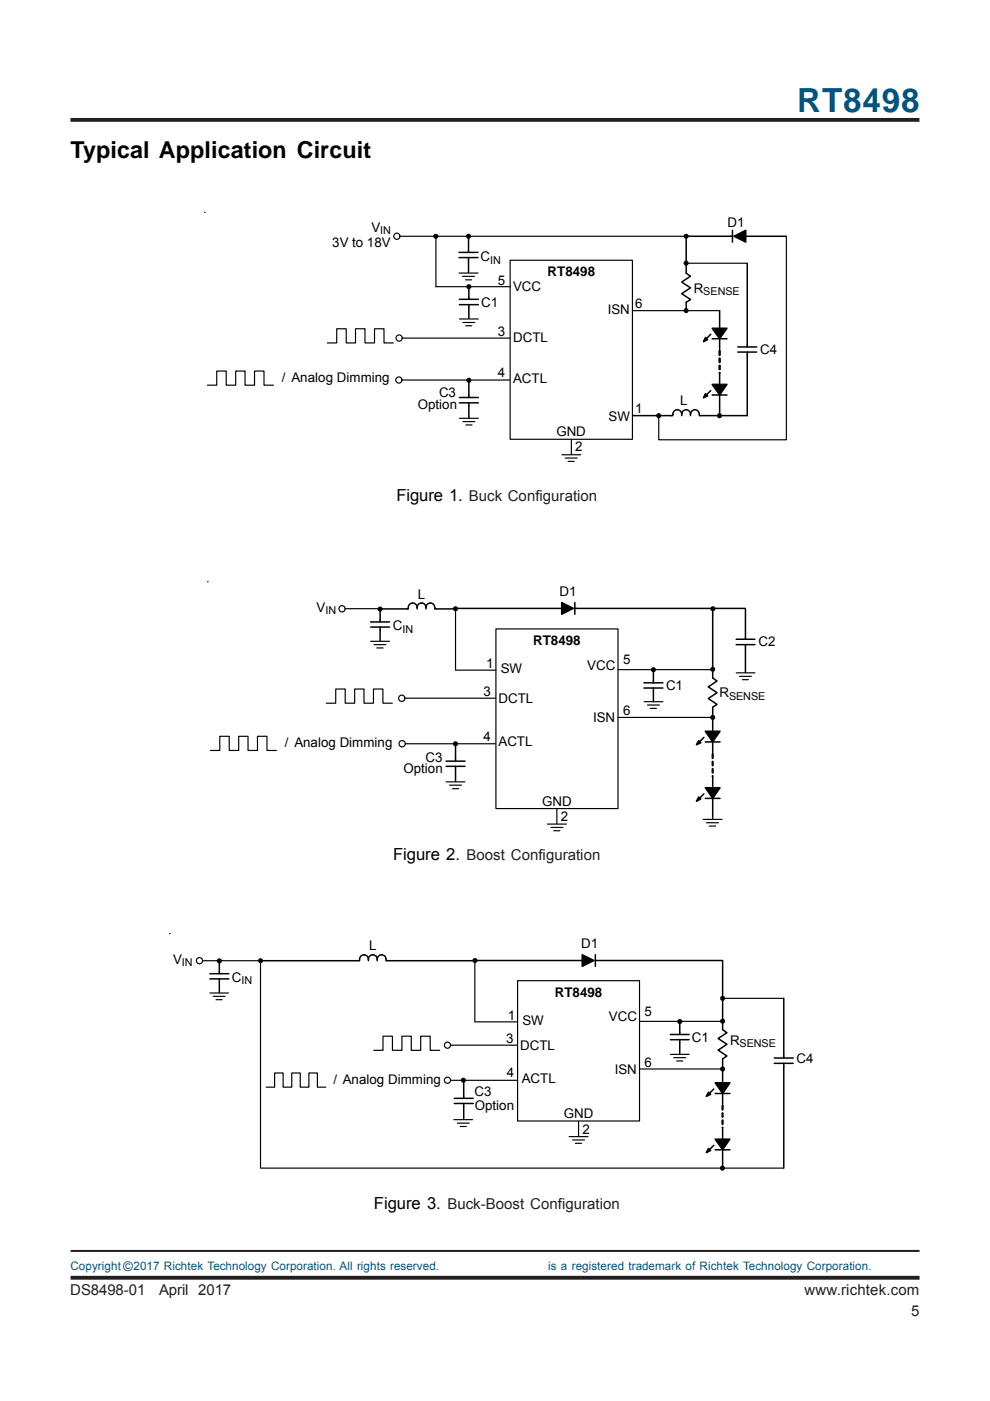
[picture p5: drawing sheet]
<svg xmlns="http://www.w3.org/2000/svg" width="210mm" height="297mm" viewBox="0 0 210 297" stroke-linecap="round" stroke-linejoin="round" font-family="sans-serif">
<path d="M14.9 25.4h180M15 270.9h180" fill="none" stroke="#231f20" stroke-width=".81" stroke-linecap="butt"/>
<path d="M15 265.2h180" fill="none" stroke="#231f20" stroke-width=".42"/>
<g fill="none" stroke="#000" stroke-width=".25">
<path d="M84.8 50.1h60.5M92.4 50.1v10.7h15.8M97.3 57.9h4M98.1 58.6h2.5M98.7 59.3h1.3M108.2 55.2h25.9v37.9h-25.9zM145.5 55.8h13M166.7 50.2v43h-27v-5.1M69.4 72.7h2v-3h2v3h2v-3h2v3h2v-3h2v3h2M85.3 71.7h22.8M97.4 67.6h4M98.1 68.4h2.6"/>
<path d="M98.7 69.1h1.3M134.1 65.9h18.5M44 81.7h2v-3h2v3h2v-3h2v3h2v-3h2v3h2M85.2 80.6h22.9M97.4 88.7h4M98.1 89.4h2.6M98.8 90.1h1.3M119.1 96.4h4M119.8 97.1h2.6M120.4 97.8h1.3M121.1 93.2v3.1M73.2 129.1h7.4"/>
<path d="M78.6 136h4M79.3 136.7h2.5M79.9 137.4h1.3M96.6 129.1v13M105.1 133.3h25.9v38.1h-25.9zM44.6 159.1h2v-3h2v3h2v-3h2v3h2v-3h2v3h2M69.2 149.1h2v-3h2v3h2v-3h2v3h2v-3h2v3h2M85.8 148h19.2M85.9 157.7h19.1M96.7 142.1h8.4M131 152.1h20M131 142h20.1"/>
<path d="M136.6 148.8h3.9M137.3 149.5h2.5M137.9 150.2h1.3M156.1 142.7h4M156.8 143.4h2.5M157.4 144.1h1.3M94.6 165.8h4M95.3 166.5h2.6M95.9 167.2h1.4M116.1 174.7h4M116.8 175.4h2.5M117.4 176.1h1.3"/>
<path d="M118.1 171.5v3.1M149.1 173.7h4M149.8 174.4h2.5M150.4 175.1h1.3M42.9 203.7h12.4M44.5 210.5h4M45.2 211.2h2.5M45.8 212h1.3M55.2 203.7v44h110.9M100.7 203.6v13.1M100.7 216.7h9M109.7 207.9h25.9v29.8h-25.9z"/>
<path d="M135.6 216.5h17.6M153.4 211.7h12.7M56.4 230.5h1.8v-3h1.8v3h1.9v-3h1.8v3h1.8v-3h1.8v3h1.8M79.2 222.7h2v-3h2v3h2v-3h2v3h2v-3h2v3h2M95.5 221.6h14.1M95.5 229h14.2M96.2 237.4h4M97 238.1h2.5M97.6 238.8h1.3M122.7 237.8v3.1M135.6 226.6h17.6M142.1 223.5h4"/>
<path d="M142.9 224.2h2.5M143.5 225h1.3M120.7 241h4M121.4 241.7h2.5M122 242.4h1.3"/>
<circle cx="84.1" cy="50.1" r=".67"/>
<circle cx="84.6" cy="71.7" r=".66"/>
<circle cx="84.6" cy="80.6" r=".66"/>
<circle cx="72.5" cy="129.1" r=".67"/>
<circle cx="85.2" cy="148" r=".67"/>
<circle cx="85.3" cy="157.7" r=".68"/>
<circle cx="42.3" cy="203.7" r=".66"/>
<circle cx="94.9" cy="229" r=".66"/>
<circle cx="94.9" cy="221.6" r=".65"/>
</g>
<g fill="none" stroke="#000" stroke-width=".32">
<path d="M97.3 54.6h4M97.3 53.5h4M99.3 49.9v3.6M99.3 54.6v3.2M145.5 50.2v7.7l.9 .7-1.9 1.2 1.9 1.2-1.9 1.3 1.9 1.2-.9 .6v1.8M145.7 50.1h9.6M155.3 48.8v2.5M155.6 50.1l2.5-1.3v2.5zM158.1 50.1h8.6M158.4 55.9v17.7M97.4 64.6h4M97.4 63.5h4"/>
<path d="M99.4 60.8v2.7M99.4 64.6v2.9M149.6 71.5l.4 .5-.8 .5zM150.7 70.9l-1.3 1.3M151 69.6h3.1l-1.5 2.2zM151 71.8h3.1M152.6 79.3v2.2M152.6 65.9v3.7M152.6 71.8v2.8M156.4 74.6h4M156.4 73.6h4M158.4 74.6v13.5"/>
<path d="M97.4 85.4h4M97.4 84.3h4M99.4 80.6v3.7M99.4 85.4v3.2M144.5 87.8a.96 .96 0 0 0-1.1-.9 .96 .96 0 0 0-.7 1.2h-8.5M144.5 87.8a.93 .93 0 0 1 1-.9 .93 .93 0 0 1 .9 .9M144.5 87.8v.3M146.4 87.8a.96 .96 0 0 1 1.1-.9 .96 .96 0 0 1 .8 1.2h10.1M146.4 87.8v.3M149.6 83.5l.4 .4-.8 .5zM150.7 82.8l-1.3 1.3M151 83.7h3.1"/>
<path d="M151 81.5h3.1l-1.5 2.2zM152.6 83.7v4.5M78.6 133h4M78.6 131.9h4M80.6 129.2v2.7M80.6 133v2.9M88.4 128.8a.95 .95 0 0 0-1.1-.9 .95 .95 0 0 0-.7 1.2h-6M88.4 128.8v.3M90.3 128.8a.96 .96 0 0 1 1.1-.9 .96 .96 0 0 1 .8 1.2h4.4M90.3 128.8a.93 .93 0 0 0-.9-.9 .93 .93 0 0 0-1 .9M90.3 128.8v.3M96.6 129h22.5"/>
<path d="M119.1 127.8l2.5 1.2-2.5 1.2zM121.9 127.8v2.4M121.9 129h36.1M151.1 129.1v14.6l.9 .7-1.8 1.2 1.8 1.3-1.8 1.2 1.8 1.2-.9 .6v2.1M156.1 136.7h4M156.1 135.5h4M158.1 129.1v6.4M158.1 136.7v5.9M96.6 157.7v3.7M136.5 145.9h4M136.5 144.8h4M138.5 142.1v2.7"/>
<path d="M138.5 145.9v2.9M148.1 157l.5 .5-.9 .4zM149.2 156.4l-1.3 1.3M149.5 157.3h3.2M149.5 155h3.2l-1.6 2.3zM151.1 152.1v2.9M151.1 157.3v2.7M94.6 162.5h4M94.6 161.4h4M96.6 162.5v3.2M148.1 169l.5 .4-.9 .5zM149.2 168.3l-1.3 1.4"/>
<path d="M149.5 169.3h3.2M149.5 167h3.2l-1.6 2.3zM151.1 164.8v2.2M151.1 169.3v4.4M44.5 207.5h4M44.5 206.4h4M46.5 203.8v2.6M46.5 207.5v2.9M78.1 203.4a.96 .96 0 0 0-1.1-.9 .96 .96 0 0 0-.8 1.2h-21M78.1 203.4v.3M80 203.4a.96 .96 0 0 1 1.1-.9 .96 .96 0 0 1 .7 1.2h19M80 203.4a.93 .93 0 0 0-1-1 .93 .93 0 0 0-.9 1"/>
<path d="M80 203.4v.3M100.9 203.6h22.5M123.4 202.4l2.5 1.2-2.5 1.3zM126.2 202.4v2.5M126.2 203.6h27M142.1 219.3h4M144.1 216.7v2.6M153.2 203.6v14.7l.9 .7-1.8 1.2 1.8 1.2-1.8 1.3 1.8 1.2-.9 .6v2M166.2 211.7v12.6M96.3 234h4M96.3 232.9h4M98.3 229.2v3.7"/>
<path d="M98.3 234v3.2M142.1 220.4h4M144.1 220.4v2.9M150.2 231.6l.5 .4-.9 .4zM151.3 230.9l-1.3 1.3M151.6 229.6h3.2l-1.6 2.2zM151.6 231.8h3.2M153.2 226.6v3M153.2 231.8v2.8M153.2 239.3v2.2M164.2 225.4h4M164.2 224.3h4"/>
<path d="M166.2 225.4v22.3M150.2 243.5l.5 .4-.9 .5zM151.3 242.8l-1.3 1.4M151.6 241.5h3.2l-1.6 2.3zM151.6 243.8h3.2M153.2 243.8v3.9"/>
</g>
<g fill="none" stroke="#000" stroke-width=".21">
<path d="M43.3 45h.1M92.4 50.1v.4M99.3 50.1v.4M145.5 50.1v.4M145.5 55.8v.4M99.4 60.8v.4M145.5 65.9v.4M99.4 80.6v.4M139.7 88.1v.4M152.5 88.1v.4M44 123.4h.1M80.6 129.1v.4"/>
<path d="M96.6 129.1v.4M151.2 129.1v.4M96.6 157.7v.4M138.5 142v.4M151.1 141.9v.4M151.1 152.1v.4M35.9 198h.1M46.5 203.7v.4M55.2 203.7v.4M100.7 203.6v.5M144.1 216.6v.4M153.2 211.7v.4"/>
<path d="M153.2 216.5v.4M98.3 229v.4M153.2 226.6v.5M153.2 247.7v.4"/>
</g>
<g fill="#000">
<path d="M155.6 50.1l2.5-1.3v2.5zM149.6 71.5l.4 .5-.8 .5zM151 69.6h3.1l-1.5 2.2zM149.6 83.5l.4 .4-.8 .5zM151 81.5h3.1l-1.5 2.2zM119.1 127.8l2.5 1.2-2.5 1.2zM148.1 157l.5 .5-.9 .4zM149.5 155h3.2l-1.6 2.3zM148.1 169l.5 .4-.9 .5zM149.5 167h3.2l-1.6 2.3zM123.4 202.4l2.5 1.2-2.5 1.3zM150.2 231.6l.5 .4-.9 .4z"/>
<path d="M151.6 229.6h3.2l-1.6 2.2zM150.2 243.5l.5 .4-.9 .5zM151.6 241.5h3.2l-1.6 2.3z"/>
<circle cx="92.4" cy="50.1" r=".54"/>
<circle cx="99.3" cy="50.1" r=".54"/>
<circle cx="145.5" cy="55.8" r=".54"/>
<circle cx="145.5" cy="50.1" r=".54"/>
<circle cx="99.4" cy="60.8" r=".54"/>
<circle cx="145.5" cy="65.9" r=".54"/>
<circle cx="99.4" cy="80.6" r=".54"/>
<circle cx="139.7" cy="88.1" r=".54"/>
<circle cx="152.6" cy="88.1" r=".54"/>
<circle cx="80.6" cy="129.1" r=".54"/>
<circle cx="96.6" cy="129.1" r=".55"/>
<circle cx="151.1" cy="129.1" r=".54"/>
<circle cx="96.6" cy="157.7" r=".54"/>
<circle cx="138.6" cy="142" r=".55"/>
<circle cx="151.1" cy="152.1" r=".55"/>
<circle cx="151.1" cy="141.9" r=".54"/>
<circle cx="46.5" cy="203.7" r=".54"/>
<circle cx="55.2" cy="203.7" r=".54"/>
<circle cx="100.7" cy="203.7" r=".55"/>
<circle cx="144.1" cy="216.6" r=".55"/>
<circle cx="153.2" cy="211.7" r=".54"/>
<circle cx="153.2" cy="216.5" r=".54"/>
<circle cx="98.3" cy="229" r=".54"/>
<circle cx="153.2" cy="226.7" r=".55"/>
<circle cx="153.2" cy="247.7" r=".54"/>
</g>
<g fill="#000" stroke="#000" stroke-width=".21">
<path d="M152.5 74.4l.2 .1v.8l-.1 .1-.2-.1zM152.5 75.9l.2 .1v.8l-.1 .1-.2-.1zM152.5 77.4l.2 .1v.8l-.1 .1-.2-.1zM152.4 79.1a.15 .15 0 0 1 .3 0 .15 .15 0 0 1-.3 0z"/>
<path d="M151 159.9l.2 .1-.1 .8-.1-.1zM151 161.4l.2 .1-.1 .9-.1-.1zM151 162.9l.2 .1-.1 .9-.1-.1zM151 164.5h.2v.2h-.2z"/>
<path d="M153.1 234.4l.2 .1-.1 .9-.1-.1zM153.1 235.9l.2 .1-.1 .9-.1-.1zM153.1 237.5l.2 .1-.1 .8-.1-.1zM153.1 239h.2l-.1 .2z"/>
</g>
<text font-size="7.1" fill="#00547d" x="169" y="23.7">RT8498</text>
<text font-size="4.9" x="14.9" y="33.5">Typical Application Circuit</text>
<g font-size="3.5">
<text x="84.1" y="106.3">Figure 1. Buck Configuration</text>
<text x="83.4" y="182.2">Figure 2. Boost Configuration</text>
<text x="79.3" y="256.2">Figure 3. Buck-Boost Configuration</text>
</g>
<g font-size="3.2" fill="#231f20">
<text x="14.9" y="274.5">DS8498-01</text>
<text x="33.7" y="274.5">April 2017</text>
<text x="170.6" y="274.5">www.richtek.com</text>
<text x="193.2" y="279">5</text>
</g>
<g font-size="2.8">
<text x="70.4" y="52.5">3V to 18V</text>
<text x="78.8" y="49.1">V</text>
<text x="154.3" y="48.1">D1</text>
<text x="101.9" y="55.4">C</text>
<text x="116.1" y="58.5">RT8498</text>
<text x="102" y="65.1">C1</text>
<text x="105.6" y="60.4">5</text>
<text x="108.8" y="61.6">VCC</text>
<text x="134.7" y="65.4">6</text>
<text x="147.1" y="62.1">R</text>
<text x="105.6" y="71.2">3</text>
<text x="128.9" y="66.6">ISN</text>
<text x="108.8" y="72.6">DCTL</text>
<text x="161.2" y="75.1">C4</text>
<text x="59.8" y="81">/ Analog Dimming</text>
<text x="105.6" y="80">4</text>
<text x="108.8" y="81.2">ACTL</text>
<text x="88.6" y="86.8">Option</text>
<text x="93.1" y="84.2">C3</text>
<text x="129" y="89.2">SW</text>
<text x="134.7" y="87.6">1</text>
<text x="144.2" y="86">L</text>
<text x="118" y="92.5">GND</text>
<text x="122" y="95.5">2</text>
<text x="67.1" y="129.7">V</text>
<text x="88.6" y="126.9">L</text>
<text x="118.6" y="126.4">D1</text>
<text x="83.3" y="133.6">C</text>
<text x="113.1" y="136.7">RT8498</text>
<text x="160.8" y="136.9">C2</text>
<text x="103.1" y="141.6">1</text>
<text x="106.2" y="142.7">SW</text>
<text x="124.5" y="141.9">VCC</text>
<text x="132.1" y="140.8">5</text>
<text x="102.5" y="147.6">3</text>
<text x="105.7" y="149">DCTL</text>
<text x="141.2" y="146.2">C1</text>
<text x="152.6" y="147.9">R</text>
<text x="125.8" y="153.1">ISN</text>
<text x="132.1" y="151.7">6</text>
<text x="60.4" y="158.5">/ Analog Dimming</text>
<text x="90.2" y="161.5">C3</text>
<text x="102.5" y="157.1">4</text>
<text x="105.7" y="158.3">ACTL</text>
<text x="85.6" y="164">Option</text>
<text x="114.9" y="170.8">GND</text>
<text x="118.9" y="174">2</text>
<text x="78.2" y="201.5">L</text>
<text x="123.2" y="201">D1</text>
<text x="36.7" y="204.4">V</text>
<text x="49.1" y="208.2">C</text>
<text x="117.7" y="211.3">RT8498</text>
<text x="136.7" y="215.4">5</text>
<text x="107.3" y="221.1">3</text>
<text x="107.7" y="216.2">1</text>
<text x="110.8" y="217.2">SW</text>
<text x="129.1" y="216.5">VCC</text>
<text x="146.7" y="221">C1</text>
<text x="154.8" y="221.6">R</text>
<text x="110.3" y="222.5">DCTL</text>
<text x="130.3" y="227.6">ISN</text>
<text x="136.7" y="226.2">6</text>
<text x="168.9" y="225.5">C4</text>
<text x="70.7" y="229.8">/ Analog Dimming</text>
<text x="100.6" y="232.3">C3</text>
<text x="107.5" y="228.3">4</text>
<text x="110.6" y="229.5">ACTL</text>
<text x="100.7" y="235.3">Option</text>
<text x="119.5" y="237.1">GND</text>
<text x="123.5" y="240.4">2</text>
</g>
<text font-size="2.8" fill="#00547d" x="26.1" y="269.5">©</text>
<g font-size="2.5" fill="#00547d">
<text x="14.9" y="269.3">Copyright</text>
<text x="28.3" y="269.3">2017 Richtek Technology Corporation. All rights reserved.</text>
<text x="116.2" y="269.3">is a registered trademark of Richtek Technology Corporation.</text>
</g>
<g font-size="2.3">
<text x="80.6" y="49.6">IN</text>
<text x="104" y="55.9">IN</text>
<text x="149.1" y="62.6">SENSE</text>
<text x="69" y="130.2">IN</text>
<text x="85.3" y="134.1">IN</text>
<text x="154.6" y="148.4">SENSE</text>
<text x="38.6" y="204.9">IN</text>
<text x="51.2" y="208.6">IN</text>
<text x="156.8" y="222.1">SENSE</text>
</g>
</svg>
